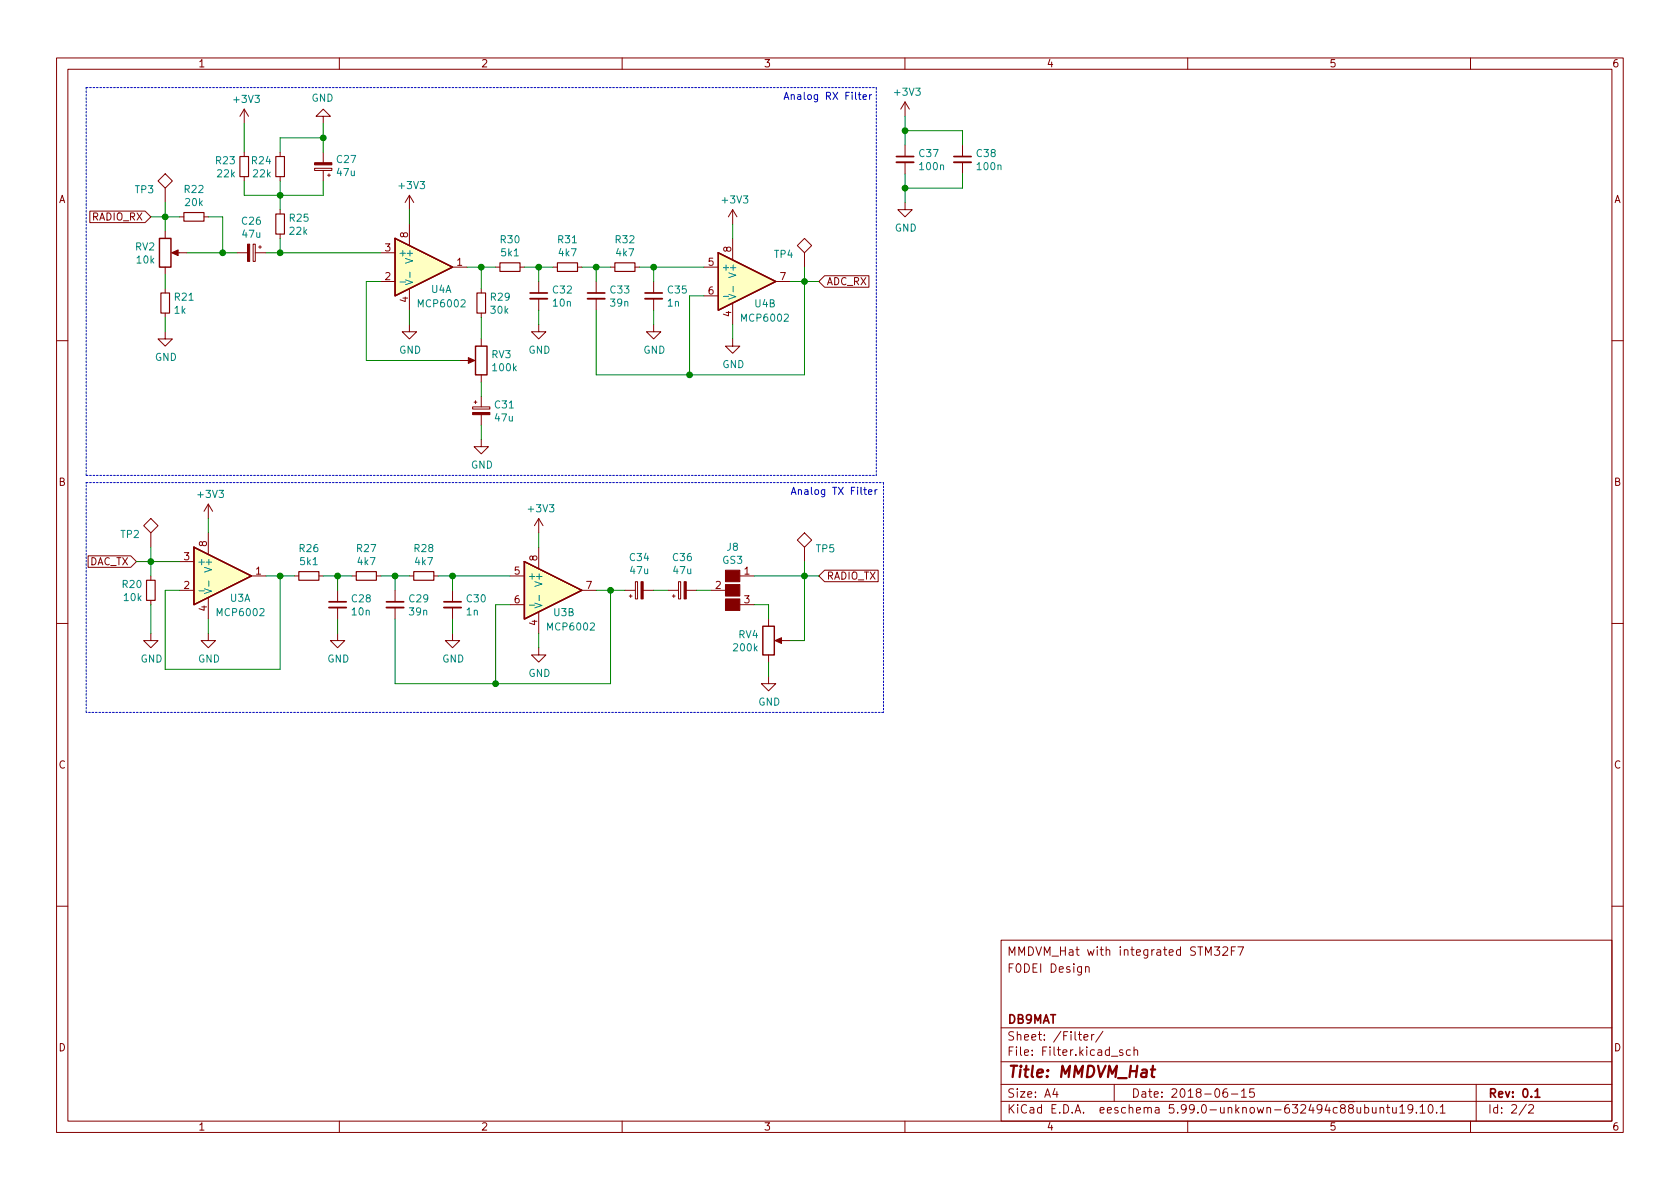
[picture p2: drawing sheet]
EESchema Schematic File Version 4
LIBS:MMDVM_RPT_Hat-cache
EELAYER 26 0
EELAYER END
$Descr A4 11693 8268
encoding utf-8
Sheet 2 2
Title "MMDVM_Hat"
Date "2018-06-15"
Rev "0.1"
Comp "DB9MAT"
Comment1 ""
Comment2 ""
Comment3 "F0DEI Design"
Comment4 "MMDVM_Hat with integrated STM32F7"
$EndDescr
$Comp
L MMDVM_Hat-rescue:POT-device-MMDVM_Hat-rescue RV2
U 1 1
P 1150 1750
F 0 "RV2" H 1080 1796 50  0000 R CNN
F 1 "10k" H 1080 1705 50  0000 R CNN
F 2 "Potentiometer_SMD:Potentiometer_Bourns_3314G_Vertical" H 1150 1750 50  0001 C CNN
F 3 "https://www.mouser.de/bourns-trimpot-trimming-potentiometers" H 1150 1750 50  0001 C CNN
F 4 "Bourns" H 0   0   50  0001 C CNN "MFR"
F 5 "3314G-1-103E" H 0   0   50  0001 C CNN "MPN"
F 6 "Mouser" H 0   0   50  0001 C CNN "SPR"
F 7 "652-3314G-1-103E" H 0   0   50  0001 C CNN "SPN"
F 8 "-" H 0   0   50  0001 C CNN "SPURL"
	1    1150 1750
	1    0    0    -1  
$EndComp
$Comp
L MMDVM_Hat-rescue:R_Small-device-MMDVM_Hat-rescue R21
U 1 1
P 1150 2100
F 0 "R21" H 1209 2146 50  0000 L CNN
F 1 "1k" H 1209 2055 50  0000 L CNN
F 2 "Resistors_SMD:R_0603" H 1150 2100 50  0001 C CNN
F 3 "https://www.mouser.de/datasheet/2/315/AOA0000C304-1149620.pdf" H 1150 2100 50  0001 C CNN
F 4 "Panasonic" H 0   0   50  0001 C CNN "MFR"
F 5 "ERJ-3EKF1001V" H 0   0   50  0001 C CNN "MPN"
F 6 "Mouser" H 0   0   50  0001 C CNN "SPR"
F 7 "667-ERJ-3EKF1001V" H 0   0   50  0001 C CNN "SPN"
F 8 "-" H 0   0   50  0001 C CNN "SPURL"
	1    1150 2100
	1    0    0    -1  
$EndComp
$Comp
L power:GND #PWR048
U 1 1
P 1150 2300
F 0 "#PWR048" H 1150 2050 50  0001 C CNN
F 1 "GND" H 1155 2127 50  0000 C CNN
F 2 "" H 1150 2300 50  0001 C CNN
F 3 "" H 1150 2300 50  0001 C CNN
	1    1150 2300
	1    0    0    -1  
$EndComp
$Comp
L MMDVM_Hat-rescue:R_Small-device-MMDVM_Hat-rescue R22
U 1 1
P 1350 1500
F 0 "R22" V 1154 1500 50  0000 C CNN
F 1 "20k" V 1245 1500 50  0000 C CNN
F 2 "Resistors_SMD:R_0603" H 1350 1500 50  0001 C CNN
F 3 "https://www.mouser.de/datasheet/2/315/AOA0000C304-1149620.pdf" H 1350 1500 50  0001 C CNN
F 4 "Panasonic" H 0   0   50  0001 C CNN "MFR"
F 5 "ERJ-3EKF2002V" H 0   0   50  0001 C CNN "MPN"
F 6 "Mouser" H 0   0   50  0001 C CNN "SPR"
F 7 "667-ERJ-3EKF2002V" H 0   0   50  0001 C CNN "SPN"
F 8 "-" H 0   0   50  0001 C CNN "SPURL"
	1    1350 1500
	0    1    1    0   
$EndComp
$Comp
L MMDVM_Hat-rescue:TEST-device-MMDVM_Hat-rescue TP3
U 1 1
P 1150 1400
F 0 "TP3" H 1227 1494 50  0000 L CNN
F 1 "TEST" H 1227 1449 50  0001 L CNN
F 2 "Measurement_Points:Measurement_Point_Round-SMD-Pad_Small" H 1150 1400 50  0001 C CNN
F 3 "" H 1150 1400 50  0001 C CNN
F 4 "" H 0   0   50  0001 C CNN "MFR"
F 5 "" H 0   0   50  0001 C CNN "MPN"
F 6 "" H 0   0   50  0001 C CNN "SPR"
F 7 "" H 0   0   50  0001 C CNN "SPN"
F 8 "-" H 0   0   50  0001 C CNN "SPURL"
	1    1150 1400
	-1   0    0    -1  
$EndComp
$Comp
L MMDVM_Hat-rescue:CP_Small-device-MMDVM_Hat-rescue C26
U 1 1
P 1750 1750
F 0 "C26" V 1525 1750 50  0000 C CNN
F 1 "47u" V 1616 1750 50  0000 C CNN
F 2 "Capacitors_Tantalum_SMD:CP_EIA-6032-28_Kemet-C" H 1750 1750 50  0001 C CNN
F 3 "https://www.mouser.de/datasheet/2/40/taj-776811.pdf" H 1750 1750 50  0001 C CNN
F 4 "AVX" H 0   0   50  0001 C CNN "MFR"
F 5 "TAJC476K016SNJ" H 0   0   50  0001 C CNN "MPN"
F 6 "Mouser" H 0   0   50  0001 C CNN "SPR"
F 7 "581-TAJC476K016SNJ" H 0   0   50  0001 C CNN "SPN"
F 8 "-" H 0   0   50  0001 C CNN "SPURL"
	1    1750 1750
	0    1    1    0   
$EndComp
$Comp
L MMDVM_Hat-rescue:R_Small-device-MMDVM_Hat-rescue R25
U 1 1
P 1950 1550
F 0 "R25" H 2009 1596 50  0000 L CNN
F 1 "22k" H 2009 1505 50  0000 L CNN
F 2 "Resistors_SMD:R_0603" H 1950 1550 50  0001 C CNN
F 3 "https://www.mouser.de/datasheet/2/315/AOA0000C331-1141874.pdf" H 1950 1550 50  0001 C CNN
F 4 "Panasonic" H 0   0   50  0001 C CNN "MFR"
F 5 "ERJ-P03F2202V" H 0   0   50  0001 C CNN "MPN"
F 6 "Mouser" H 0   0   50  0001 C CNN "SPR"
F 7 "667-ERJ-P03F2202V" H 0   0   50  0001 C CNN "SPN"
F 8 "-" H 0   0   50  0001 C CNN "SPURL"
	1    1950 1550
	1    0    0    -1  
$EndComp
$Comp
L MMDVM_Hat-rescue:R_Small-device-MMDVM_Hat-rescue R23
U 1 1
P 1700 1150
F 0 "R23" H 1759 1196 50  0000 L CNN
F 1 "22k" H 1759 1105 50  0000 L CNN
F 2 "Resistors_SMD:R_0603" H 1700 1150 50  0001 C CNN
F 3 "https://www.mouser.de/datasheet/2/315/AOA0000C331-1141874.pdf" H 1700 1150 50  0001 C CNN
F 4 "Panasonic" H 0   0   50  0001 C CNN "MFR"
F 5 "ERJ-P03F2202V" H 0   0   50  0001 C CNN "MPN"
F 6 "Mouser" H 0   0   50  0001 C CNN "SPR"
F 7 "667-ERJ-P03F2202V" H 0   0   50  0001 C CNN "SPN"
F 8 "-" H 0   0   50  0001 C CNN "SPURL"
	1    1700 1150
	-1   0    0    -1  
$EndComp
$Comp
L MMDVM_Hat-rescue:R_Small-device-MMDVM_Hat-rescue R24
U 1 1
P 1950 1150
F 0 "R24" H 2009 1196 50  0000 L CNN
F 1 "22k" H 2009 1105 50  0000 L CNN
F 2 "Resistors_SMD:R_0603" H 1950 1150 50  0001 C CNN
F 3 "https://www.mouser.de/datasheet/2/315/AOA0000C331-1141874.pdf" H 1950 1150 50  0001 C CNN
F 4 "Panasonic" H 0   0   50  0001 C CNN "MFR"
F 5 "ERJ-P03F2202V" H 0   0   50  0001 C CNN "MPN"
F 6 "Mouser" H 0   0   50  0001 C CNN "SPR"
F 7 "667-ERJ-P03F2202V" H 0   0   50  0001 C CNN "SPN"
F 8 "-" H 0   0   50  0001 C CNN "SPURL"
	1    1950 1150
	-1   0    0    -1  
$EndComp
$Comp
L MMDVM_Hat-rescue:CP_Small-device-MMDVM_Hat-rescue C27
U 1 1
P 2250 1150
F 0 "C27" H 2162 1104 50  0000 R CNN
F 1 "47u" H 2162 1195 50  0000 R CNN
F 2 "Capacitors_Tantalum_SMD:CP_EIA-6032-28_Kemet-C" H 2250 1150 50  0001 C CNN
F 3 "https://www.mouser.de/datasheet/2/40/taj-776811.pdf" H 2250 1150 50  0001 C CNN
F 4 "AVX" H 0   0   50  0001 C CNN "MFR"
F 5 "TAJC476K016SNJ" H 0   0   50  0001 C CNN "MPN"
F 6 "Mouser" H 0   0   50  0001 C CNN "SPR"
F 7 "581-TAJC476K016SNJ" H 0   0   50  0001 C CNN "SPN"
F 8 "-" H 0   0   50  0001 C CNN "SPURL"
	1    2250 1150
	-1   0    0    1   
$EndComp
$Comp
L power:GND #PWR049
U 1 1
P 2250 850
F 0 "#PWR049" H 2250 600 50  0001 C CNN
F 1 "GND" H 2255 677 50  0000 C CNN
F 2 "" H 2250 850 50  0001 C CNN
F 3 "" H 2250 850 50  0001 C CNN
	1    2250 850 
	-1   0    0    1   
$EndComp
$Comp
L power:+3V3 #PWR050
U 1 1
P 1700 850
F 0 "#PWR050" H 1700 700 50  0001 C CNN
F 1 "+3V3" H 1715 1023 50  0000 C CNN
F 2 "" H 1700 850 50  0001 C CNN
F 3 "" H 1700 850 50  0001 C CNN
	1    1700 850 
	1    0    0    -1  
$EndComp
$Comp
L MMDVM_Hat-rescue:MCP6002-xMS-linear-MMDVM_Hat-rescue U3
U 2 1
P 3850 4100
F 0 "U3" H 3850 3950 50  0000 L CNN
F 1 "MCP6002" H 3800 3850 50  0000 L CNN
F 2 "Housings_SOIC:SOIC-8_3.9x4.9mm_Pitch1.27mm" H 3850 4100 50  0001 C CNN
F 3 "http://ww1.microchip.com/downloads/en/DeviceDoc/21733j.pdf" H 3850 4100 50  0001 C CNN
F 4 "Microchip Technology" H 0   0   50  0001 C CNN "MFR"
F 5 "MCP6002-E/SN" H 0   0   50  0001 C CNN "MPN"
F 6 "Mouser" H 0   0   50  0001 C CNN "SPR"
F 7 "579-MCP6002-E/SN" H 0   0   50  0001 C CNN "SPN"
F 8 "-" H 0   0   50  0001 C CNN "SPURL"
	2    3850 4100
	1    0    0    -1  
$EndComp
$Comp
L MMDVM_Hat-rescue:MCP6002-xMS-linear-MMDVM_Hat-rescue U4
U 2 1
P 5200 1950
F 0 "U4" H 5250 1800 50  0000 L CNN
F 1 "MCP6002" H 5150 1700 50  0000 L CNN
F 2 "Housings_SOIC:SOIC-8_3.9x4.9mm_Pitch1.27mm" H 5200 1950 50  0001 C CNN
F 3 "http://ww1.microchip.com/downloads/en/DeviceDoc/21733j.pdf" H 5200 1950 50  0001 C CNN
F 4 "Microchip Technology" H 0   0   50  0001 C CNN "MFR"
F 5 "MCP6002-E/SN" H 0   0   50  0001 C CNN "MPN"
F 6 "Mouser" H 0   0   50  0001 C CNN "SPR"
F 7 "579-MCP6002-E/SN" H 0   0   50  0001 C CNN "SPN"
F 8 "-" H 0   0   50  0001 C CNN "SPURL"
	2    5200 1950
	1    0    0    -1  
$EndComp
$Comp
L power:GND #PWR051
U 1 1
P 2850 2250
F 0 "#PWR051" H 2850 2000 50  0001 C CNN
F 1 "GND" H 2855 2077 50  0000 C CNN
F 2 "" H 2850 2250 50  0001 C CNN
F 3 "" H 2850 2250 50  0001 C CNN
	1    2850 2250
	1    0    0    -1  
$EndComp
$Comp
L power:+3V3 #PWR052
U 1 1
P 2850 1450
F 0 "#PWR052" H 2850 1300 50  0001 C CNN
F 1 "+3V3" H 2865 1623 50  0000 C CNN
F 2 "" H 2850 1450 50  0001 C CNN
F 3 "" H 2850 1450 50  0001 C CNN
	1    2850 1450
	1    0    0    -1  
$EndComp
$Comp
L MMDVM_Hat-rescue:POT-device-MMDVM_Hat-rescue RV3
U 1 1
P 3350 2500
F 0 "RV3" H 3280 2546 50  0000 R CNN
F 1 "100k" H 3280 2455 50  0000 R CNN
F 2 "Potentiometer_SMD:Potentiometer_Bourns_3214W_Vertical" H 3350 2500 50  0001 C CNN
F 3 "https://www.mouser.de/datasheet/2/54/214-776713.pdf" H 3350 2500 50  0001 C CNN
F 4 "Bourns" H 0   0   50  0001 C CNN "MFR"
F 5 "3214W-1-104E" H 0   0   50  0001 C CNN "MPN"
F 6 "Mouser" H 0   0   50  0001 C CNN "SPR"
F 7 "652-3214W-1-104E" H 0   0   50  0001 C CNN "SPN"
F 8 "-" H 0   0   50  0001 C CNN "SPURL"
	1    3350 2500
	-1   0    0    -1  
$EndComp
$Comp
L MMDVM_Hat-rescue:R_Small-device-MMDVM_Hat-rescue R29
U 1 1
P 3350 2100
F 0 "R29" H 3409 2146 50  0000 L CNN
F 1 "30k" H 3409 2055 50  0000 L CNN
F 2 "Resistors_SMD:R_0603" H 3350 2100 50  0001 C CNN
F 3 "https://www.mouser.de/datasheet/2/315/AOA0000C304-1149620.pdf" H 3350 2100 50  0001 C CNN
F 4 "Panasonic" H 0   0   50  0001 C CNN "MFR"
F 5 "ERJ-3EKF3002V" H 0   0   50  0001 C CNN "MPN"
F 6 "Mouser" H 0   0   50  0001 C CNN "SPR"
F 7 "667-ERJ-3EKF3002V" H 0   0   50  0001 C CNN "SPN"
F 8 "-" H 0   0   50  0001 C CNN "SPURL"
	1    3350 2100
	1    0    0    -1  
$EndComp
$Comp
L MMDVM_Hat-rescue:CP_Small-device-MMDVM_Hat-rescue C31
U 1 1
P 3350 2850
F 0 "C31" H 3438 2896 50  0000 L CNN
F 1 "47u" H 3438 2805 50  0000 L CNN
F 2 "Capacitors_Tantalum_SMD:CP_EIA-6032-28_Kemet-C" H 3350 2850 50  0001 C CNN
F 3 "https://www.mouser.de/datasheet/2/40/taj-776811.pdf" H 3350 2850 50  0001 C CNN
F 4 "AVX" H 0   0   50  0001 C CNN "MFR"
F 5 "TAJC476K016SNJ" H 0   0   50  0001 C CNN "MPN"
F 6 "Mouser" H 0   0   50  0001 C CNN "SPR"
F 7 "581-TAJC476K016SNJ" H 0   0   50  0001 C CNN "SPN"
F 8 "-" H 0   0   50  0001 C CNN "SPURL"
	1    3350 2850
	1    0    0    -1  
$EndComp
$Comp
L power:GND #PWR053
U 1 1
P 3350 3050
F 0 "#PWR053" H 3350 2800 50  0001 C CNN
F 1 "GND" H 3355 2877 50  0000 C CNN
F 2 "" H 3350 3050 50  0001 C CNN
F 3 "" H 3350 3050 50  0001 C CNN
	1    3350 3050
	1    0    0    -1  
$EndComp
$Comp
L MMDVM_Hat-rescue:R_Small-device-MMDVM_Hat-rescue R30
U 1 1
P 3550 1850
F 0 "R30" V 3354 1850 50  0000 C CNN
F 1 "5k1" V 3445 1850 50  0000 C CNN
F 2 "Resistors_SMD:R_0603" H 3550 1850 50  0001 C CNN
F 3 "https://www.mouser.de/datasheet/2/315/AOA0000C304-1149620.pdf" H 3550 1850 50  0001 C CNN
F 4 "Panasonic" H 0   0   50  0001 C CNN "MFR"
F 5 "ERJ-3EKF5101V" H 0   0   50  0001 C CNN "MPN"
F 6 "Mouser" H 0   0   50  0001 C CNN "SPR"
F 7 "667-ERJ-3EKF5101V" H 0   0   50  0001 C CNN "SPN"
F 8 "-" H 0   0   50  0001 C CNN "SPURL"
	1    3550 1850
	0    1    1    0   
$EndComp
$Comp
L MMDVM_Hat-rescue:C_Small-device-MMDVM_Hat-rescue C32
U 1 1
P 3750 2050
F 0 "C32" H 3842 2096 50  0000 L CNN
F 1 "10n" H 3842 2005 50  0000 L CNN
F 2 "Capacitors_SMD:C_0603" H 3750 2050 50  0001 C CNN
F 3 "https://www.mouser.de/datasheet/2/212/KEM_C1090_X7R_ESD-1103328.pdf" H 3750 2050 50  0001 C CNN
F 4 "KEMET" H 0   0   50  0001 C CNN "MFR"
F 5 "C0603C103K2RECTU" H 0   0   50  0001 C CNN "MPN"
F 6 "Mouser" H 0   0   50  0001 C CNN "SPR"
F 7 "80-C0603C103K2REC" H 0   0   50  0001 C CNN "SPN"
F 8 "-" H 0   0   50  0001 C CNN "SPURL"
	1    3750 2050
	1    0    0    -1  
$EndComp
$Comp
L power:GND #PWR054
U 1 1
P 3750 2250
F 0 "#PWR054" H 3750 2000 50  0001 C CNN
F 1 "GND" H 3755 2077 50  0000 C CNN
F 2 "" H 3750 2250 50  0001 C CNN
F 3 "" H 3750 2250 50  0001 C CNN
	1    3750 2250
	1    0    0    -1  
$EndComp
$Comp
L MMDVM_Hat-rescue:R_Small-device-MMDVM_Hat-rescue R31
U 1 1
P 3950 1850
F 0 "R31" V 3754 1850 50  0000 C CNN
F 1 "4k7" V 3845 1850 50  0000 C CNN
F 2 "Resistors_SMD:R_0603" H 3950 1850 50  0001 C CNN
F 3 "https://www.mouser.de/datasheet/2/315/AOA0000C304-1149620.pdf" H 3950 1850 50  0001 C CNN
F 4 "Panasonic" H 0   0   50  0001 C CNN "MFR"
F 5 "ERJ-3EKF4701V" H 0   0   50  0001 C CNN "MPN"
F 6 "Mouser" H 0   0   50  0001 C CNN "SPR"
F 7 "667-ERJ-3EKF4701V" H 0   0   50  0001 C CNN "SPN"
F 8 "-" H 0   0   50  0001 C CNN "SPURL"
	1    3950 1850
	0    1    1    0   
$EndComp
$Comp
L MMDVM_Hat-rescue:R_Small-device-MMDVM_Hat-rescue R32
U 1 1
P 4350 1850
F 0 "R32" V 4154 1850 50  0000 C CNN
F 1 "4k7" V 4245 1850 50  0000 C CNN
F 2 "Resistors_SMD:R_0603" H 4350 1850 50  0001 C CNN
F 3 "https://www.mouser.de/datasheet/2/315/AOA0000C304-1149620.pdf" H 4350 1850 50  0001 C CNN
F 4 "Panasonic" H 0   0   50  0001 C CNN "MFR"
F 5 "ERJ-3EKF4701V" H 0   0   50  0001 C CNN "MPN"
F 6 "Mouser" H 0   0   50  0001 C CNN "SPR"
F 7 "667-ERJ-3EKF4701V" H 0   0   50  0001 C CNN "SPN"
F 8 "-" H 0   0   50  0001 C CNN "SPURL"
	1    4350 1850
	0    1    1    0   
$EndComp
$Comp
L power:+3V3 #PWR055
U 1 1
P 5100 1550
F 0 "#PWR055" H 5100 1400 50  0001 C CNN
F 1 "+3V3" H 5115 1723 50  0000 C CNN
F 2 "" H 5100 1550 50  0001 C CNN
F 3 "" H 5100 1550 50  0001 C CNN
	1    5100 1550
	1    0    0    -1  
$EndComp
$Comp
L power:GND #PWR056
U 1 1
P 5100 2350
F 0 "#PWR056" H 5100 2100 50  0001 C CNN
F 1 "GND" H 5105 2177 50  0000 C CNN
F 2 "" H 5100 2350 50  0001 C CNN
F 3 "" H 5100 2350 50  0001 C CNN
	1    5100 2350
	1    0    0    -1  
$EndComp
$Comp
L MMDVM_Hat-rescue:C_Small-device-MMDVM_Hat-rescue C33
U 1 1
P 4150 2050
F 0 "C33" H 4242 2096 50  0000 L CNN
F 1 "39n" H 4242 2005 50  0000 L CNN
F 2 "Capacitors_SMD:C_0603" H 4150 2050 50  0001 C CNN
F 3 "https://www.mouser.de/datasheet/2/212/KEM_C1002_X7R_SMD-1102033.pdf" H 4150 2050 50  0001 C CNN
F 4 "KEMET" H 0   0   50  0001 C CNN "MFR"
F 5 "C0603C393K4RACTU" H 0   0   50  0001 C CNN "MPN"
F 6 "Mouser" H 0   0   50  0001 C CNN "SPR"
F 7 "80-C0603C393K4R" H 0   0   50  0001 C CNN "SPN"
F 8 "-" H 0   0   50  0001 C CNN "SPURL"
	1    4150 2050
	1    0    0    -1  
$EndComp
$Comp
L MMDVM_Hat-rescue:TEST-device-MMDVM_Hat-rescue TP4
U 1 1
P 5600 1850
F 0 "TP4" H 5677 1944 50  0000 L CNN
F 1 "TEST" H 5677 1899 50  0001 L CNN
F 2 "Measurement_Points:Measurement_Point_Round-SMD-Pad_Small" H 5600 1850 50  0001 C CNN
F 3 "" H 5600 1850 50  0001 C CNN
F 4 "" H 0   0   50  0001 C CNN "MFR"
F 5 "" H 0   0   50  0001 C CNN "MPN"
F 6 "" H 0   0   50  0001 C CNN "SPR"
F 7 "" H 0   0   50  0001 C CNN "SPN"
F 8 "-" H 0   0   50  0001 C CNN "SPURL"
	1    5600 1850
	-1   0    0    -1  
$EndComp
$Comp
L MMDVM_Hat-rescue:C_Small-device-MMDVM_Hat-rescue C37
U 1 1
P 6300 1100
F 0 "C37" H 6392 1146 50  0000 L CNN
F 1 "100n" H 6392 1055 50  0000 L CNN
F 2 "Capacitors_SMD:C_0603" H 6300 1100 50  0001 C CNN
F 3 "https://www.mouser.de/datasheet/2/212/KEM_C1027_X7R_COTS_SMD-1099449.pdf" H 6300 1100 50  0001 C CNN
F 4 "KEMET" H 0   0   50  0001 C CNN "MFR"
F 5 "C0603T104K3RALTU" H 0   0   50  0001 C CNN "MPN"
F 6 "Mouser" H 0   0   50  0001 C CNN "SPR"
F 7 "80-C0603T104K3RALTU" H 0   0   50  0001 C CNN "SPN"
F 8 "-" H 0   0   50  0001 C CNN "SPURL"
	1    6300 1100
	1    0    0    -1  
$EndComp
$Comp
L MMDVM_Hat-rescue:C_Small-device-MMDVM_Hat-rescue C38
U 1 1
P 6700 1100
F 0 "C38" H 6792 1146 50  0000 L CNN
F 1 "100n" H 6792 1055 50  0000 L CNN
F 2 "Capacitors_SMD:C_0603" H 6700 1100 50  0001 C CNN
F 3 "https://www.mouser.de/datasheet/2/212/KEM_C1027_X7R_COTS_SMD-1099449.pdf" H 6700 1100 50  0001 C CNN
F 4 "KEMET" H 0   0   50  0001 C CNN "MFR"
F 5 "C0603T104K3RALTU" H 0   0   50  0001 C CNN "MPN"
F 6 "Mouser" H 0   0   50  0001 C CNN "SPR"
F 7 "80-C0603T104K3RALTU" H 0   0   50  0001 C CNN "SPN"
F 8 "-" H 0   0   50  0001 C CNN "SPURL"
	1    6700 1100
	1    0    0    -1  
$EndComp
$Comp
L power:+3V3 #PWR057
U 1 1
P 6300 800
F 0 "#PWR057" H 6300 650 50  0001 C CNN
F 1 "+3V3" H 6315 973 50  0000 C CNN
F 2 "" H 6300 800 50  0001 C CNN
F 3 "" H 6300 800 50  0001 C CNN
	1    6300 800 
	1    0    0    -1  
$EndComp
$Comp
L power:GND #PWR058
U 1 1
P 6300 1400
F 0 "#PWR058" H 6300 1150 50  0001 C CNN
F 1 "GND" H 6305 1227 50  0000 C CNN
F 2 "" H 6300 1400 50  0001 C CNN
F 3 "" H 6300 1400 50  0001 C CNN
	1    6300 1400
	1    0    0    -1  
$EndComp
$Comp
L MMDVM_Hat-rescue:C_Small-device-MMDVM_Hat-rescue C35
U 1 1
P 4550 2050
F 0 "C35" H 4642 2096 50  0000 L CNN
F 1 "1n" H 4642 2005 50  0000 L CNN
F 2 "Capacitors_SMD:C_0603" H 4550 2050 50  0001 C CNN
F 3 "https://www.mouser.de/datasheet/2/212/KEM_C1014_X7R_FE-CAP_SMD-1102761.pdf" H 4550 2050 50  0001 C CNN
F 4 "KEMET" H 0   0   50  0001 C CNN "MFR"
F 5 "C0603S102K4RACTU" H 0   0   50  0001 C CNN "MPN"
F 6 "Mouser" H 0   0   50  0001 C CNN "SPR"
F 7 "80-C0603S102K4R" H 0   0   50  0001 C CNN "SPN"
F 8 "-" H 0   0   50  0001 C CNN "SPURL"
	1    4550 2050
	1    0    0    -1  
$EndComp
$Comp
L power:GND #PWR059
U 1 1
P 4550 2250
F 0 "#PWR059" H 4550 2000 50  0001 C CNN
F 1 "GND" H 4555 2077 50  0000 C CNN
F 2 "" H 4550 2250 50  0001 C CNN
F 3 "" H 4550 2250 50  0001 C CNN
	1    4550 2250
	1    0    0    -1  
$EndComp
$Comp
L MMDVM_Hat-rescue:MCP6002-xMS-linear-MMDVM_Hat-rescue U3
U 1 1
P 1550 4000
F 0 "U3" H 1600 3850 50  0000 L CNN
F 1 "MCP6002" H 1500 3750 50  0000 L CNN
F 2 "Housings_SOIC:SOIC-8_3.9x4.9mm_Pitch1.27mm" H 1550 4000 50  0001 C CNN
F 3 "http://ww1.microchip.com/downloads/en/DeviceDoc/21733j.pdf" H 1550 4000 50  0001 C CNN
F 4 "Microchip Technology" H 0   0   50  0001 C CNN "MFR"
F 5 "MCP6002-E/SN" H 0   0   50  0001 C CNN "MPN"
F 6 "Mouser" H 0   0   50  0001 C CNN "SPR"
F 7 "579-MCP6002-E/SN" H 0   0   50  0001 C CNN "SPN"
F 8 "-" H 0   0   50  0001 C CNN "SPURL"
	1    1550 4000
	1    0    0    -1  
$EndComp
$Comp
L MMDVM_Hat-rescue:MCP6002-xMS-linear-MMDVM_Hat-rescue U4
U 1 1
P 2950 1850
F 0 "U4" H 3000 1700 50  0000 L CNN
F 1 "MCP6002" H 2900 1600 50  0000 L CNN
F 2 "Housings_SOIC:SOIC-8_3.9x4.9mm_Pitch1.27mm" H 2950 1850 50  0001 C CNN
F 3 "http://ww1.microchip.com/downloads/en/DeviceDoc/21733j.pdf" H 2950 1850 50  0001 C CNN
F 4 "Microchip Technology" H 0   0   50  0001 C CNN "MFR"
F 5 "MCP6002-E/SN" H 0   0   50  0001 C CNN "MPN"
F 6 "Mouser" H 0   0   50  0001 C CNN "SPR"
F 7 "579-MCP6002-E/SN" H 0   0   50  0001 C CNN "SPN"
F 8 "-" H 0   0   50  0001 C CNN "SPURL"
	1    2950 1850
	1    0    0    -1  
$EndComp
$Comp
L power:GND #PWR060
U 1 1
P 1450 4400
F 0 "#PWR060" H 1450 4150 50  0001 C CNN
F 1 "GND" H 1455 4227 50  0000 C CNN
F 2 "" H 1450 4400 50  0001 C CNN
F 3 "" H 1450 4400 50  0001 C CNN
	1    1450 4400
	1    0    0    -1  
$EndComp
$Comp
L power:+3V3 #PWR061
U 1 1
P 1450 3600
F 0 "#PWR061" H 1450 3450 50  0001 C CNN
F 1 "+3V3" H 1465 3773 50  0000 C CNN
F 2 "" H 1450 3600 50  0001 C CNN
F 3 "" H 1450 3600 50  0001 C CNN
	1    1450 3600
	1    0    0    -1  
$EndComp
$Comp
L MMDVM_Hat-rescue:R_Small-device-MMDVM_Hat-rescue R20
U 1 1
P 1050 4100
F 0 "R20" H 1109 4146 50  0000 L CNN
F 1 "10k" H 1109 4055 50  0000 L CNN
F 2 "Resistors_SMD:R_0603" H 1050 4100 50  0001 C CNN
F 3 "https://www.mouser.de/datasheet/2/315/id_fixed-resistors_e_2-1111101.pdf" H 1050 4100 50  0001 C CNN
F 4 "Panasonic" H 0   0   50  0001 C CNN "MFR"
F 5 "ERJ-PB3B1002V" H 0   0   50  0001 C CNN "MPN"
F 6 "Mouser" H 0   0   50  0001 C CNN "SPR"
F 7 "667-ERJ-PB3B1002V" H 0   0   50  0001 C CNN "SPN"
F 8 "-" H 0   0   50  0001 C CNN "SPURL"
	1    1050 4100
	-1   0    0    -1  
$EndComp
$Comp
L power:GND #PWR062
U 1 1
P 1050 4400
F 0 "#PWR062" H 1050 4150 50  0001 C CNN
F 1 "GND" H 1055 4227 50  0000 C CNN
F 2 "" H 1050 4400 50  0001 C CNN
F 3 "" H 1050 4400 50  0001 C CNN
	1    1050 4400
	1    0    0    -1  
$EndComp
$Comp
L MMDVM_Hat-rescue:TEST-device-MMDVM_Hat-rescue TP2
U 1 1
P 1050 3800
F 0 "TP2" H 1127 3894 50  0000 L CNN
F 1 "TEST" H 1128 3849 50  0001 L CNN
F 2 "Measurement_Points:Measurement_Point_Round-SMD-Pad_Small" H 1050 3800 50  0001 C CNN
F 3 "" H 1050 3800 50  0001 C CNN
F 4 "" H 0   0   50  0001 C CNN "MFR"
F 5 "" H 0   0   50  0001 C CNN "MPN"
F 6 "" H 0   0   50  0001 C CNN "SPR"
F 7 "" H 0   0   50  0001 C CNN "SPN"
F 8 "-" H 0   0   50  0001 C CNN "SPURL"
	1    1050 3800
	-1   0    0    -1  
$EndComp
$Comp
L MMDVM_Hat-rescue:R_Small-device-MMDVM_Hat-rescue R26
U 1 1
P 2150 4000
F 0 "R26" V 1954 4000 50  0000 C CNN
F 1 "5k1" V 2045 4000 50  0000 C CNN
F 2 "Resistors_SMD:R_0603" H 2150 4000 50  0001 C CNN
F 3 "https://www.mouser.de/datasheet/2/315/AOA0000C304-1149620.pdf" H 2150 4000 50  0001 C CNN
F 4 "Panasonic" H 0   0   50  0001 C CNN "MFR"
F 5 "ERJ-3EKF5101V" H 0   0   50  0001 C CNN "MPN"
F 6 "Mouser" H 0   0   50  0001 C CNN "SPR"
F 7 "667-ERJ-3EKF5101V" H 0   0   50  0001 C CNN "SPN"
F 8 "-" H 0   0   50  0001 C CNN "SPURL"
	1    2150 4000
	0    1    1    0   
$EndComp
$Comp
L MMDVM_Hat-rescue:C_Small-device-MMDVM_Hat-rescue C28
U 1 1
P 2350 4200
F 0 "C28" H 2442 4246 50  0000 L CNN
F 1 "10n" H 2442 4155 50  0000 L CNN
F 2 "Capacitors_SMD:C_0603" H 2350 4200 50  0001 C CNN
F 3 "https://www.mouser.de/datasheet/2/212/KEM_C1090_X7R_ESD-1103328.pdf" H 2350 4200 50  0001 C CNN
F 4 "KEMET" H 0   0   50  0001 C CNN "MFR"
F 5 "C0603C103K2RECTU" H 0   0   50  0001 C CNN "MPN"
F 6 "Mouser" H 0   0   50  0001 C CNN "SPR"
F 7 "80-C0603C103K2REC" H 0   0   50  0001 C CNN "SPN"
F 8 "-" H 0   0   50  0001 C CNN "SPURL"
	1    2350 4200
	1    0    0    -1  
$EndComp
$Comp
L power:GND #PWR063
U 1 1
P 2350 4400
F 0 "#PWR063" H 2350 4150 50  0001 C CNN
F 1 "GND" H 2355 4227 50  0000 C CNN
F 2 "" H 2350 4400 50  0001 C CNN
F 3 "" H 2350 4400 50  0001 C CNN
	1    2350 4400
	1    0    0    -1  
$EndComp
$Comp
L MMDVM_Hat-rescue:R_Small-device-MMDVM_Hat-rescue R27
U 1 1
P 2550 4000
F 0 "R27" V 2354 4000 50  0000 C CNN
F 1 "4k7" V 2445 4000 50  0000 C CNN
F 2 "Resistors_SMD:R_0603" H 2550 4000 50  0001 C CNN
F 3 "https://www.mouser.de/datasheet/2/315/AOA0000C304-1149620.pdf" H 2550 4000 50  0001 C CNN
F 4 "Panasonic" H 0   0   50  0001 C CNN "MFR"
F 5 "ERJ-3EKF4701V" H 0   0   50  0001 C CNN "MPN"
F 6 "Mouser" H 0   0   50  0001 C CNN "SPR"
F 7 "667-ERJ-3EKF4701V" H 0   0   50  0001 C CNN "SPN"
F 8 "-" H 0   0   50  0001 C CNN "SPURL"
	1    2550 4000
	0    1    1    0   
$EndComp
$Comp
L MMDVM_Hat-rescue:C_Small-device-MMDVM_Hat-rescue C30
U 1 1
P 3150 4200
F 0 "C30" H 3242 4246 50  0000 L CNN
F 1 "1n" H 3242 4155 50  0000 L CNN
F 2 "Capacitors_SMD:C_0603" H 3150 4200 50  0001 C CNN
F 3 "https://www.mouser.de/datasheet/2/212/KEM_C1014_X7R_FE-CAP_SMD-1102761.pdf" H 3150 4200 50  0001 C CNN
F 4 "KEMET" H 0   0   50  0001 C CNN "MFR"
F 5 "C0603S102K4RACTU" H 0   0   50  0001 C CNN "MPN"
F 6 "Mouser" H 0   0   50  0001 C CNN "SPR"
F 7 "80-C0603S102K4R" H 0   0   50  0001 C CNN "SPN"
F 8 "-" H 0   0   50  0001 C CNN "SPURL"
	1    3150 4200
	1    0    0    -1  
$EndComp
$Comp
L power:GND #PWR064
U 1 1
P 3150 4400
F 0 "#PWR064" H 3150 4150 50  0001 C CNN
F 1 "GND" H 3155 4227 50  0000 C CNN
F 2 "" H 3150 4400 50  0001 C CNN
F 3 "" H 3150 4400 50  0001 C CNN
	1    3150 4400
	1    0    0    -1  
$EndComp
$Comp
L MMDVM_Hat-rescue:R_Small-device-MMDVM_Hat-rescue R28
U 1 1
P 2950 4000
F 0 "R28" V 2754 4000 50  0000 C CNN
F 1 "4k7" V 2845 4000 50  0000 C CNN
F 2 "Resistors_SMD:R_0603" H 2950 4000 50  0001 C CNN
F 3 "https://www.mouser.de/datasheet/2/315/AOA0000C304-1149620.pdf" H 2950 4000 50  0001 C CNN
F 4 "Panasonic" H 0   0   50  0001 C CNN "MFR"
F 5 "ERJ-3EKF4701V" H 0   0   50  0001 C CNN "MPN"
F 6 "Mouser" H 0   0   50  0001 C CNN "SPR"
F 7 "667-ERJ-3EKF4701V" H 0   0   50  0001 C CNN "SPN"
F 8 "-" H 0   0   50  0001 C CNN "SPURL"
	1    2950 4000
	0    1    1    0   
$EndComp
$Comp
L power:+3V3 #PWR065
U 1 1
P 3750 3700
F 0 "#PWR065" H 3750 3550 50  0001 C CNN
F 1 "+3V3" H 3765 3873 50  0000 C CNN
F 2 "" H 3750 3700 50  0001 C CNN
F 3 "" H 3750 3700 50  0001 C CNN
	1    3750 3700
	1    0    0    -1  
$EndComp
$Comp
L power:GND #PWR066
U 1 1
P 3750 4500
F 0 "#PWR066" H 3750 4250 50  0001 C CNN
F 1 "GND" H 3755 4327 50  0000 C CNN
F 2 "" H 3750 4500 50  0001 C CNN
F 3 "" H 3750 4500 50  0001 C CNN
	1    3750 4500
	1    0    0    -1  
$EndComp
$Comp
L MMDVM_Hat-rescue:C_Small-device-MMDVM_Hat-rescue C29
U 1 1
P 2750 4200
F 0 "C29" H 2842 4246 50  0000 L CNN
F 1 "39n" H 2842 4155 50  0000 L CNN
F 2 "Capacitors_SMD:C_0603" H 2750 4200 50  0001 C CNN
F 3 "https://www.mouser.de/datasheet/2/212/KEM_C1002_X7R_SMD-1102033.pdf" H 2750 4200 50  0001 C CNN
F 4 "KEMET" H 0   0   50  0001 C CNN "MFR"
F 5 "C0603C393K4RACTU" H 0   0   50  0001 C CNN "MPN"
F 6 "Mouser" H 0   0   50  0001 C CNN "SPR"
F 7 "80-C0603C393K4R" H 0   0   50  0001 C CNN "SPN"
F 8 "-" H 0   0   50  0001 C CNN "SPURL"
	1    2750 4200
	1    0    0    -1  
$EndComp
$Comp
L MMDVM_Hat-rescue:CP_Small-device-MMDVM_Hat-rescue C34
U 1 1
P 4450 4100
F 0 "C34" V 4675 4100 50  0000 C CNN
F 1 "47u" V 4584 4100 50  0000 C CNN
F 2 "Capacitors_Tantalum_SMD:CP_EIA-6032-28_Kemet-C" H 4450 4100 50  0001 C CNN
F 3 "https://www.mouser.de/datasheet/2/40/taj-776811.pdf" H 4450 4100 50  0001 C CNN
F 4 "AVX" H 0   0   50  0001 C CNN "MFR"
F 5 "TAJC476K016SNJ" H 0   0   50  0001 C CNN "MPN"
F 6 "Mouser" H 0   0   50  0001 C CNN "SPR"
F 7 "581-TAJC476K016SNJ" H 0   0   50  0001 C CNN "SPN"
F 8 "-" H 0   0   50  0001 C CNN "SPURL"
	1    4450 4100
	0    -1   -1   0   
$EndComp
$Comp
L MMDVM_Hat-rescue:CP_Small-device-MMDVM_Hat-rescue C36
U 1 1
P 4750 4100
F 0 "C36" V 4975 4100 50  0000 C CNN
F 1 "47u" V 4884 4100 50  0000 C CNN
F 2 "Capacitors_Tantalum_SMD:CP_EIA-6032-28_Kemet-C" H 4750 4100 50  0001 C CNN
F 3 "https://www.mouser.de/datasheet/2/40/taj-776811.pdf" H 4750 4100 50  0001 C CNN
F 4 "AVX" H 0   0   50  0001 C CNN "MFR"
F 5 "TAJC476K016SNJ" H 0   0   50  0001 C CNN "MPN"
F 6 "Mouser" H 0   0   50  0001 C CNN "SPR"
F 7 "581-TAJC476K016SNJ" H 0   0   50  0001 C CNN "SPN"
F 8 "-" H 0   0   50  0001 C CNN "SPURL"
	1    4750 4100
	0    -1   -1   0   
$EndComp
$Comp
L MMDVM_Hat-rescue:POT-device-MMDVM_Hat-rescue RV4
U 1 1
P 5350 4450
F 0 "RV4" H 5280 4496 50  0000 R CNN
F 1 "200k" H 5280 4405 50  0000 R CNN
F 2 "Potentiometer_SMD:Potentiometer_Bourns_3214W_Vertical" H 5350 4450 50  0001 C CNN
F 3 "https://www.mouser.de/datasheet/2/54/214-776713.pdf" H 5350 4450 50  0001 C CNN
F 4 "Bourns" H 0   0   50  0001 C CNN "MFR"
F 5 "3214W-1-204E" H 0   0   50  0001 C CNN "MPN"
F 6 "Mouser" H 0   0   50  0001 C CNN "SPR"
F 7 "652-3214W-1-204E" H 0   0   50  0001 C CNN "SPN"
F 8 "-" H 0   0   50  0001 C CNN "SPURL"
	1    5350 4450
	1    0    0    -1  
$EndComp
$Comp
L power:GND #PWR067
U 1 1
P 5350 4700
F 0 "#PWR067" H 5350 4450 50  0001 C CNN
F 1 "GND" H 5355 4527 50  0000 C CNN
F 2 "" H 5350 4700 50  0001 C CNN
F 3 "" H 5350 4700 50  0001 C CNN
	1    5350 4700
	1    0    0    -1  
$EndComp
$Comp
L MMDVM_Hat-rescue:GS3-conn-MMDVM_Hat-rescue J8
U 1 1
P 5100 4100
F 0 "J8" H 5100 4405 50  0000 C CNN
F 1 "GS3" H 5100 4314 50  0000 C CNN
F 2 "Connectors:GS3" V 5188 4026 50  0001 C CNN
F 3 "" H 5100 4100 50  0001 C CNN
F 4 "" H 0   0   50  0001 C CNN "MFR"
F 5 "" H 0   0   50  0001 C CNN "MPN"
F 6 "" H 0   0   50  0001 C CNN "SPR"
F 7 "" H 0   0   50  0001 C CNN "SPN"
F 8 "-" H 0   0   50  0001 C CNN "SPURL"
	1    5100 4100
	-1   0    0    -1  
$EndComp
$Comp
L MMDVM_Hat-rescue:TEST-device-MMDVM_Hat-rescue TP5
U 1 1
P 5600 3900
F 0 "TP5" H 5678 3994 50  0000 L CNN
F 1 "TEST" H 5678 3949 50  0001 L CNN
F 2 "Measurement_Points:Measurement_Point_Round-SMD-Pad_Small" H 5600 3900 50  0001 C CNN
F 3 "" H 5600 3900 50  0001 C CNN
F 4 "" H 0   0   50  0001 C CNN "MFR"
F 5 "" H 0   0   50  0001 C CNN "MPN"
F 6 "" H 0   0   50  0001 C CNN "SPR"
F 7 "" H 0   0   50  0001 C CNN "SPN"
F 8 "-" H 0   0   50  0001 C CNN "SPURL"
	1    5600 3900
	1    0    0    -1  
$EndComp
Text GLabel 1050 1500 0    50   Input ~ 0
RADIO_RX
Text GLabel 5700 1950 2    50   Input ~ 0
ADC_RX
Text Notes 5450 700  0    50   ~ 0
Analog RX Filter
Text GLabel 950  3900 0    50   Input ~ 0
DAC_TX
Text GLabel 5700 4000 2    50   Input ~ 0
RADIO_TX
Text Notes 5500 3450 0    50   ~ 0
Analog TX Filter
Wire Wire Line
	1150 2200 1150 2300
Wire Wire Line
	1150 1900 1150 2000
Wire Wire Line
	1150 1600 1150 1500
Wire Wire Line
	1300 1750 1550 1750
Wire Wire Line
	1550 1750 1550 1500
Wire Wire Line
	1550 1500 1450 1500
Wire Wire Line
	1150 1500 1250 1500
Wire Wire Line
	1150 1500 1050 1500
Wire Wire Line
	1150 1400 1150 1500
Wire Wire Line
	1550 1750 1650 1750
Wire Wire Line
	1950 1250 1950 1350
Wire Wire Line
	1700 1250 1700 1350
Wire Wire Line
	1700 1350 1950 1350
Wire Wire Line
	1950 1350 1950 1450
Wire Wire Line
	1950 1350 2250 1350
Wire Wire Line
	2250 1350 2250 1250
Wire Wire Line
	1950 1050 1950 950 
Wire Wire Line
	1950 950  2250 950 
Wire Wire Line
	2250 950  2250 1050
Wire Wire Line
	2250 950  2250 850 
Wire Wire Line
	1700 1050 1700 850 
Wire Wire Line
	1850 1750 1950 1750
Wire Wire Line
	1950 1750 1950 1650
Wire Wire Line
	1950 1750 2650 1750
Wire Wire Line
	2850 2150 2850 2250
Wire Wire Line
	2850 1450 2850 1550
Wire Wire Line
	2650 1950 2550 1950
Wire Wire Line
	2550 1950 2550 2500
Wire Wire Line
	2550 2500 3200 2500
Wire Wire Line
	3350 2350 3350 2200
Wire Wire Line
	3250 1850 3350 1850
Wire Wire Line
	3350 1850 3350 2000
Wire Wire Line
	3350 2650 3350 2750
Wire Wire Line
	3350 2950 3350 3050
Wire Wire Line
	3350 1850 3450 1850
Wire Wire Line
	3750 2150 3750 2250
Wire Wire Line
	3650 1850 3750 1850
Wire Wire Line
	3750 1850 3750 1950
Wire Wire Line
	3750 1850 3850 1850
Wire Wire Line
	5100 1550 5100 1650
Wire Wire Line
	5100 2250 5100 2350
Wire Wire Line
	4050 1850 4150 1850
Wire Wire Line
	4900 2050 4800 2050
Wire Wire Line
	5600 2600 5600 1950
Wire Wire Line
	5600 1950 5500 1950
Wire Wire Line
	4800 2600 5600 2600
Wire Wire Line
	4150 1850 4150 1950
Wire Wire Line
	4150 1850 4250 1850
Wire Wire Line
	4150 2150 4150 2600
Wire Wire Line
	5600 1950 5700 1950
Wire Wire Line
	5600 1850 5600 1950
Wire Wire Line
	6300 800  6300 900 
Wire Wire Line
	6300 900  6700 900 
Wire Wire Line
	6700 900  6700 1000
Wire Wire Line
	6300 900  6300 1000
Wire Wire Line
	6300 1200 6300 1300
Wire Wire Line
	6300 1300 6700 1300
Wire Wire Line
	6700 1300 6700 1200
Wire Wire Line
	6300 1300 6300 1400
Wire Notes Line
	600  3300 600  600 
Wire Wire Line
	4800 2050 4800 2600
Wire Wire Line
	4450 1850 4550 1850
Wire Wire Line
	4550 1850 4550 1950
Wire Wire Line
	4550 1850 4900 1850
Wire Wire Line
	4550 2150 4550 2250
Wire Wire Line
	4150 2600 4800 2600
Wire Notes Line
	6100 600  6100 3300
Wire Notes Line
	600  3300 6100 3300
Wire Notes Line
	600  600  6100 600 
Wire Wire Line
	1450 3600 1450 3700
Wire Wire Line
	1450 4300 1450 4400
Wire Wire Line
	1250 4100 1150 4100
Wire Wire Line
	1150 4100 1150 4650
Wire Wire Line
	1950 4650 1950 4000
Wire Wire Line
	1950 4000 1850 4000
Wire Wire Line
	1150 4650 1950 4650
Wire Wire Line
	1050 4400 1050 4200
Wire Wire Line
	1250 3900 1050 3900
Wire Wire Line
	1050 3900 1050 4000
Wire Wire Line
	1050 3900 950  3900
Wire Wire Line
	1050 3800 1050 3900
Wire Wire Line
	1950 4000 2050 4000
Wire Wire Line
	2250 4000 2350 4000
Wire Wire Line
	2350 4000 2350 4100
Wire Wire Line
	2350 4300 2350 4400
Wire Wire Line
	2350 4000 2450 4000
Wire Wire Line
	3150 4300 3150 4400
Wire Wire Line
	3050 4000 3150 4000
Wire Wire Line
	3150 4000 3150 4100
Wire Wire Line
	3750 4400 3750 4500
Wire Wire Line
	3750 3800 3750 3700
Wire Wire Line
	3550 4200 3450 4200
Wire Wire Line
	3450 4200 3450 4750
Wire Wire Line
	3450 4750 4250 4750
Wire Wire Line
	4250 4750 4250 4100
Wire Wire Line
	4250 4100 4150 4100
Wire Wire Line
	3150 4000 3550 4000
Wire Wire Line
	2650 4000 2750 4000
Wire Wire Line
	2750 4000 2750 4100
Wire Wire Line
	2750 4000 2850 4000
Wire Wire Line
	2750 4300 2750 4750
Wire Wire Line
	2750 4750 3450 4750
Wire Wire Line
	4250 4100 4350 4100
Wire Wire Line
	4550 4100 4650 4100
Wire Wire Line
	4850 4100 4950 4100
Wire Wire Line
	5350 4600 5350 4700
Wire Wire Line
	5250 4200 5350 4200
Wire Wire Line
	5350 4200 5350 4300
Wire Wire Line
	5500 4450 5600 4450
Wire Wire Line
	5600 4450 5600 4000
Wire Wire Line
	5600 4000 5250 4000
Wire Wire Line
	5600 4000 5700 4000
Wire Wire Line
	5600 3900 5600 4000
Wire Notes Line
	6150 3350 6150 4950
Wire Notes Line
	6150 4950 600  4950
Wire Notes Line
	600  4950 600  3350
Wire Notes Line
	600  3350 6150 3350
Connection ~ 1150 1500
Connection ~ 1550 1750
Connection ~ 1950 1350
Connection ~ 2250 950 
Connection ~ 1950 1750
Connection ~ 3350 1850
Connection ~ 3750 1850
Connection ~ 4150 1850
Connection ~ 5600 1950
Connection ~ 6300 900 
Connection ~ 6300 1300
Connection ~ 4550 1850
Connection ~ 4800 2600
Connection ~ 1050 3900
Connection ~ 1950 4000
Connection ~ 2350 4000
Connection ~ 3150 4000
Connection ~ 2750 4000
Connection ~ 3450 4750
Connection ~ 4250 4100
Connection ~ 5600 4000
$EndSCHEMATC
